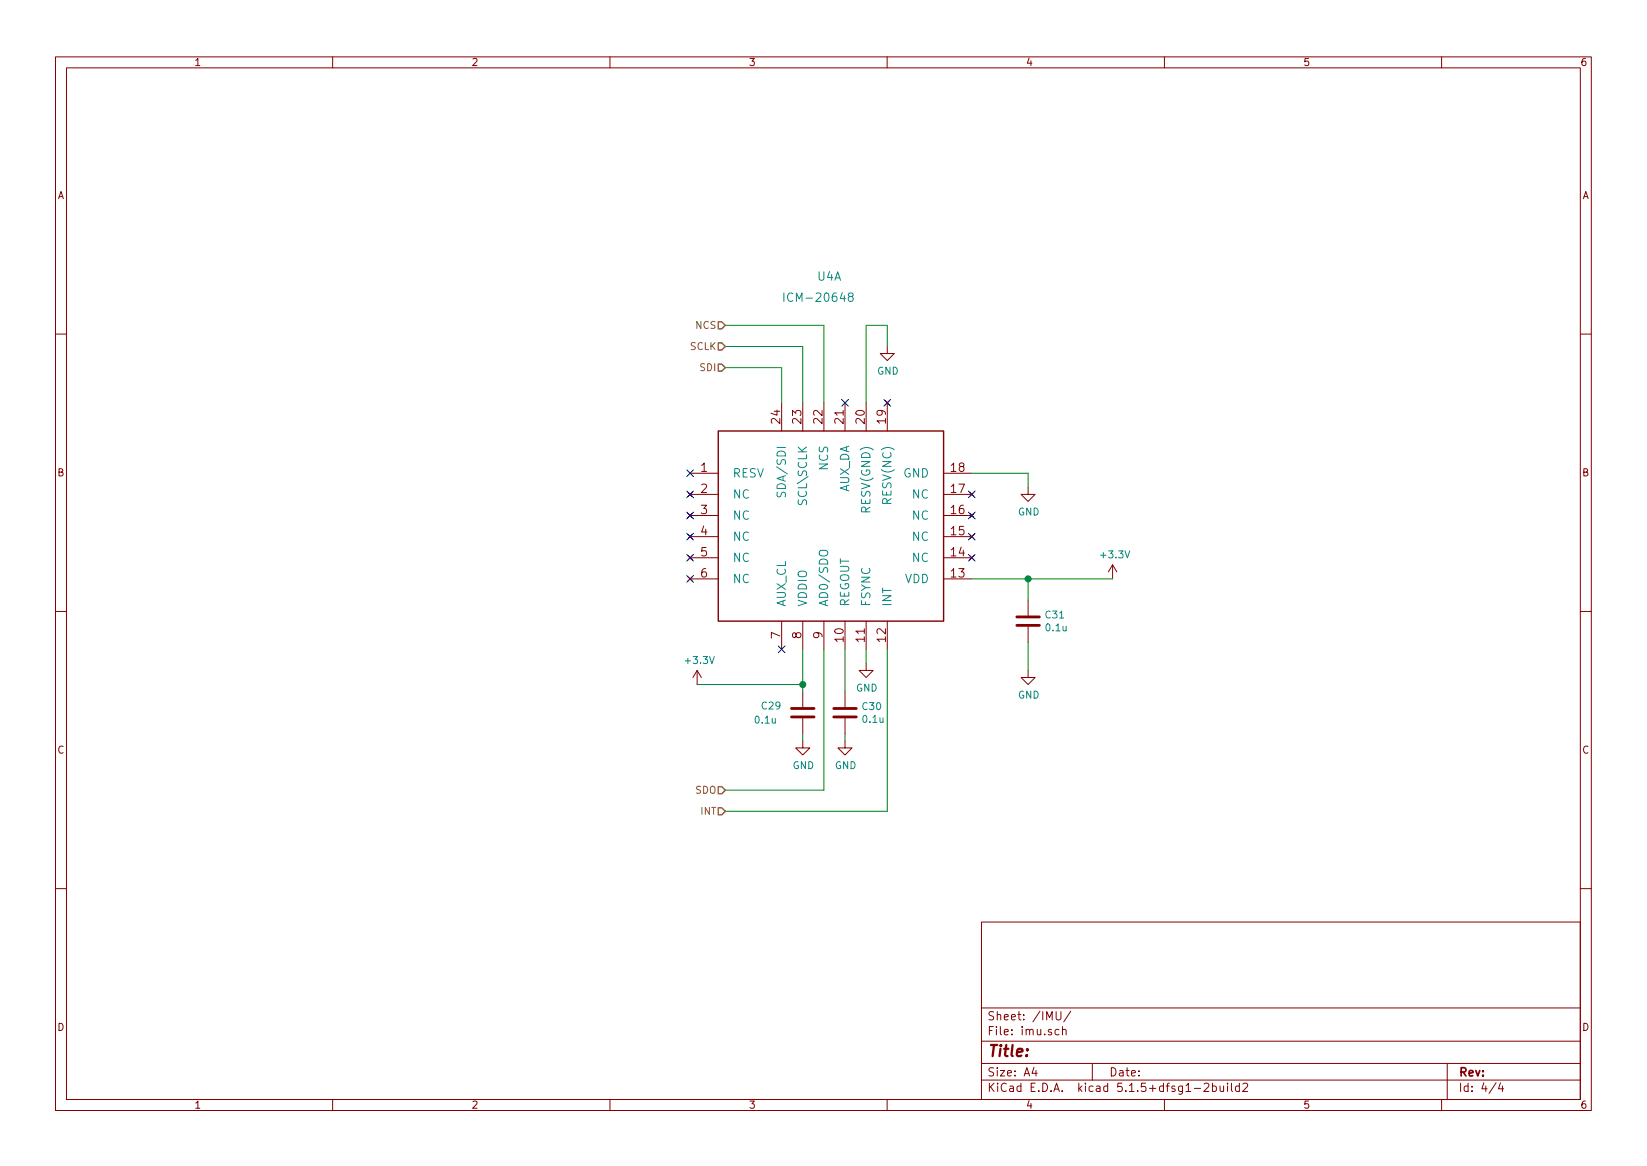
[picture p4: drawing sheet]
EESchema Schematic File Version 4
EELAYER 30 0
EELAYER END
$Descr A4 11693 8268
encoding utf-8
Sheet 4 4
Title ""
Date ""
Rev ""
Comp ""
Comment1 ""
Comment2 ""
Comment3 ""
Comment4 ""
$EndDescr
$Comp
L rt-lib:MPU9250_9255 U4
U 1 1
P 5900 3750
F 0 "U4" H 5800 5550 60  0000 L CNN
F 1 "ICM-20648" H 5550 5400 60  0000 L CNN
F 2 "Package_DFN_QFN:QFN-24-1EP_3x3mm_P0.4mm_EP1.75x1.6mm" H 5950 3750 60  0001 C CNN
F 3 "" H 5950 3750 60  0000 C CNN
F 4 "https://www.digikey.jp/product-detail/ja/tdk-invensense/ICM-20648/1428-1061-1-ND/5872876" H 5900 3750 50  0001 C CNN "URL"
F 5 "ICM-20648" H 5900 3750 50  0001 C CNN "Manf#"
	1    5900 3750
	1    0    0    -1  
$EndComp
NoConn ~ 6900 3500
NoConn ~ 6900 3650
NoConn ~ 6900 3800
NoConn ~ 6900 3950
NoConn ~ 4900 4100
NoConn ~ 4900 3950
NoConn ~ 4900 3800
NoConn ~ 4900 3650
NoConn ~ 4900 3500
$Comp
L Device:C C30
U 1 1
P 6000 5050
F 0 "C30" H 6115 5096 50  0000 L CNN
F 1 "0.1u" H 6115 5005 50  0000 L CNN
F 2 "Capacitor_SMD:C_0402_1005Metric" H 6038 4900 50  0001 C CNN
F 3 "~" H 6000 5050 50  0001 C CNN
	1    6000 5050
	1    0    0    -1  
$EndComp
$Comp
L power:GND #PWR032
U 1 1
P 6000 5250
F 0 "#PWR032" H 6000 5000 50  0001 C CNN
F 1 "GND" H 6005 5077 50  0000 C CNN
F 2 "" H 6000 5250 50  0001 C CNN
F 3 "" H 6000 5250 50  0001 C CNN
	1    6000 5250
	1    0    0    -1  
$EndComp
Wire Wire Line
	6000 5200 6000 5250
Wire Wire Line
	6000 4900 6000 4600
Text HLabel 5150 5600 0    50   Input ~ 0
SDO
Wire Wire Line
	5850 4600 5850 5600
Wire Wire Line
	5150 5600 5850 5600
$Comp
L power:+3.3V #PWR030
U 1 1
P 4950 4850
F 0 "#PWR030" H 4950 4700 50  0001 C CNN
F 1 "+3.3V" H 4965 5023 50  0000 C CNN
F 2 "" H 4950 4850 50  0001 C CNN
F 3 "" H 4950 4850 50  0001 C CNN
	1    4950 4850
	1    0    0    -1  
$EndComp
Wire Wire Line
	4950 4850 5700 4850
Wire Wire Line
	5700 4850 5700 4600
$Comp
L Device:C C29
U 1 1
P 5700 5050
F 0 "C29" H 5400 5100 50  0000 L CNN
F 1 "0.1u" H 5350 5000 50  0000 L CNN
F 2 "Capacitor_SMD:C_0402_1005Metric" H 5738 4900 50  0001 C CNN
F 3 "~" H 5700 5050 50  0001 C CNN
	1    5700 5050
	1    0    0    -1  
$EndComp
Wire Wire Line
	5700 4900 5700 4850
Connection ~ 5700 4850
$Comp
L power:GND #PWR031
U 1 1
P 5700 5250
F 0 "#PWR031" H 5700 5000 50  0001 C CNN
F 1 "GND" H 5705 5077 50  0000 C CNN
F 2 "" H 5700 5250 50  0001 C CNN
F 3 "" H 5700 5250 50  0001 C CNN
	1    5700 5250
	1    0    0    -1  
$EndComp
Wire Wire Line
	5700 5250 5700 5200
$Comp
L power:+3.3V #PWR037
U 1 1
P 7900 4100
F 0 "#PWR037" H 7900 3950 50  0001 C CNN
F 1 "+3.3V" H 7915 4273 50  0000 C CNN
F 2 "" H 7900 4100 50  0001 C CNN
F 3 "" H 7900 4100 50  0001 C CNN
	1    7900 4100
	1    0    0    -1  
$EndComp
$Comp
L Device:C C31
U 1 1
P 7300 4400
F 0 "C31" H 7415 4446 50  0000 L CNN
F 1 "0.1u" H 7415 4355 50  0000 L CNN
F 2 "Capacitor_SMD:C_0402_1005Metric" H 7338 4250 50  0001 C CNN
F 3 "~" H 7300 4400 50  0001 C CNN
	1    7300 4400
	1    0    0    -1  
$EndComp
$Comp
L power:GND #PWR036
U 1 1
P 7300 4750
F 0 "#PWR036" H 7300 4500 50  0001 C CNN
F 1 "GND" H 7305 4577 50  0000 C CNN
F 2 "" H 7300 4750 50  0001 C CNN
F 3 "" H 7300 4750 50  0001 C CNN
	1    7300 4750
	1    0    0    -1  
$EndComp
Wire Wire Line
	7300 4750 7300 4550
Wire Wire Line
	7300 4250 7300 4100
Wire Wire Line
	6900 4100 7300 4100
Connection ~ 7300 4100
Wire Wire Line
	7300 4100 7900 4100
$Comp
L power:GND #PWR035
U 1 1
P 7300 3450
F 0 "#PWR035" H 7300 3200 50  0001 C CNN
F 1 "GND" H 7305 3277 50  0000 C CNN
F 2 "" H 7300 3450 50  0001 C CNN
F 3 "" H 7300 3450 50  0001 C CNN
	1    7300 3450
	1    0    0    -1  
$EndComp
Wire Wire Line
	7300 3450 7300 3350
Wire Wire Line
	7300 3350 6900 3350
NoConn ~ 6300 2850
NoConn ~ 6000 2850
$Comp
L power:GND #PWR034
U 1 1
P 6300 2450
F 0 "#PWR034" H 6300 2200 50  0001 C CNN
F 1 "GND" H 6305 2277 50  0000 C CNN
F 2 "" H 6300 2450 50  0001 C CNN
F 3 "" H 6300 2450 50  0001 C CNN
	1    6300 2450
	1    0    0    -1  
$EndComp
Wire Wire Line
	6150 2850 6150 2300
Wire Wire Line
	6150 2300 6300 2300
Wire Wire Line
	6300 2300 6300 2450
Text HLabel 5150 2600 0    50   Input ~ 0
SDI
Wire Wire Line
	5150 2600 5550 2600
Wire Wire Line
	5550 2600 5550 2850
Text HLabel 5150 2300 0    50   Input ~ 0
NCS
Wire Wire Line
	5150 2300 5850 2300
Wire Wire Line
	5850 2300 5850 2850
Text HLabel 5150 2450 0    50   Input ~ 0
SCLK
Wire Wire Line
	5150 2450 5700 2450
Wire Wire Line
	5700 2450 5700 2850
NoConn ~ 5550 4600
$Comp
L power:GND #PWR033
U 1 1
P 6150 4700
F 0 "#PWR033" H 6150 4450 50  0001 C CNN
F 1 "GND" H 6155 4527 50  0000 C CNN
F 2 "" H 6150 4700 50  0001 C CNN
F 3 "" H 6150 4700 50  0001 C CNN
	1    6150 4700
	1    0    0    -1  
$EndComp
Text HLabel 5150 5750 0    50   Input ~ 0
INT
Wire Wire Line
	6150 4700 6150 4600
Wire Wire Line
	6300 4600 6300 5750
Wire Wire Line
	5150 5750 6300 5750
NoConn ~ 4900 3350
$EndSCHEMATC
